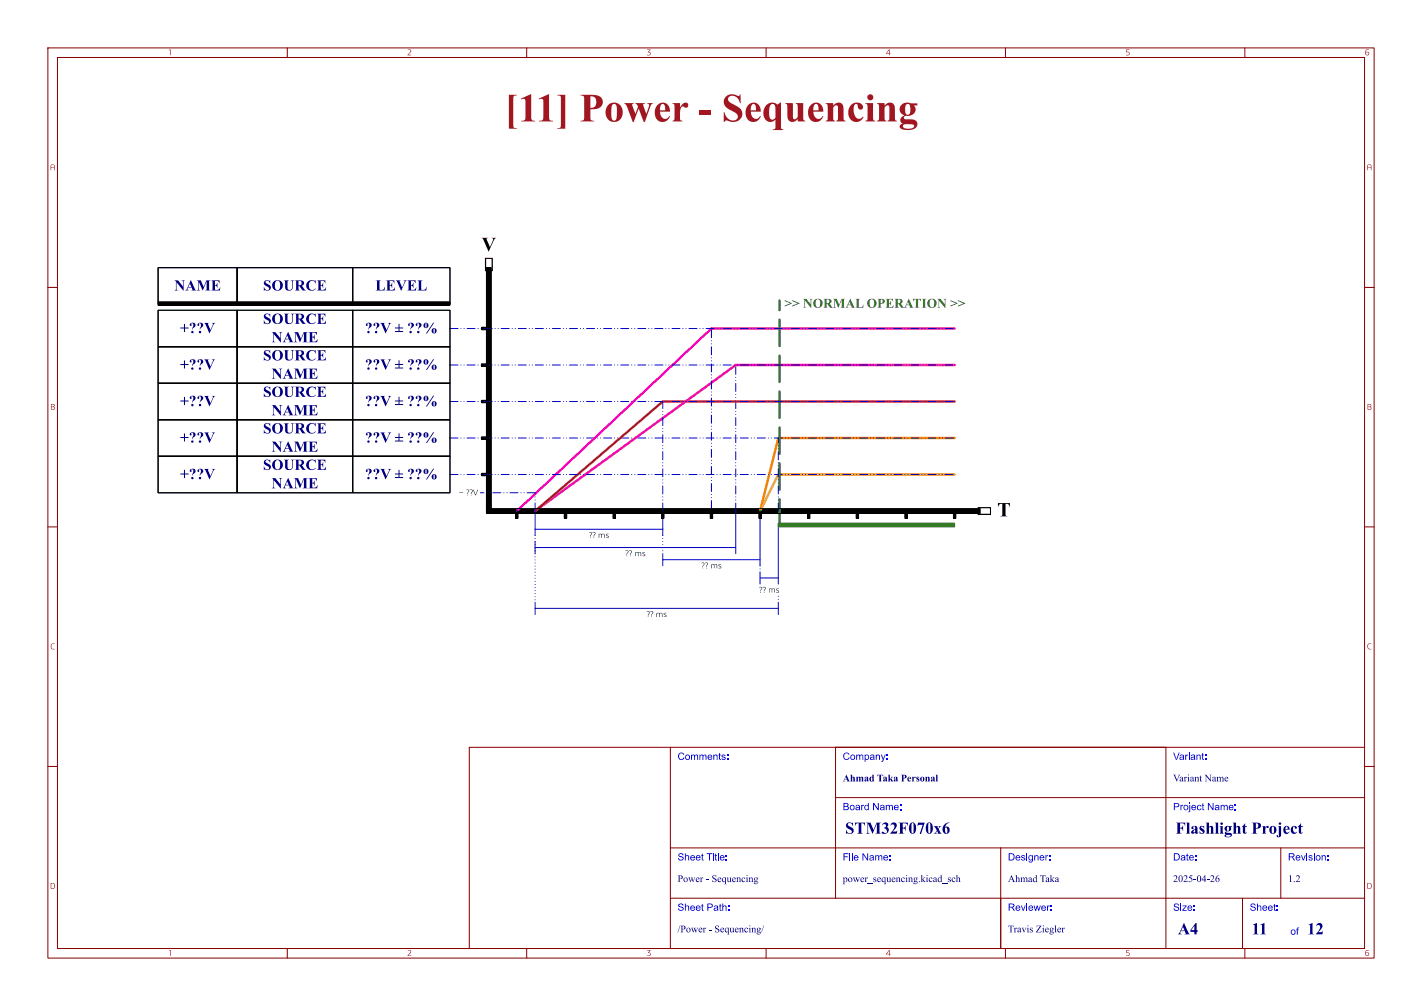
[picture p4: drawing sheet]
<svg xmlns="http://www.w3.org/2000/svg" width="297mm" height="210mm" viewBox="0 0 297 210" stroke-linecap="round" stroke-linejoin="round" font-family="sans-serif">
<g fill="none" stroke="#840000" stroke-width=".21">
<path d="M10 10h277v190h-277zM12 12h273v186h-273zM60 10v2M110 10v2M160 10v2M210 10v2M260 10v2M10 60h2M285 60h2M10 110h2M285 110h2M140 156v42"/>
<path d="M174.5 156v31.5M243.5 156v42M285 156h-187v42M10 160h2M140 177h145M174.5 166.5h110.5M209 177v21M267.5 177v10.5M285 160h2M60 198v2M110 198v2M140 187.5h145"/>
<path d="M160 198v2M210 198v2M259.5 187.5v10.5M260 198v2"/>
</g>
<path d="M117.9 106.7h.5v1.5h-.5zM128 106.7h.5v1.5h-.5zM138.2 106.7h.5v1.5h-.5z" fill="#000"/>
<path d="M162.6 109.2h36.8v.8h-36.8z" fill="#357b26"/>
<g fill="#000">
<path d="M101.6 55.9h1v51h-1zM33 63h61v.8h-61zM100.6 75.9h1.5v.6h-1.5zM100.6 68.3h1.5v.5h-1.5zM100.6 98.8h1.5v.5h-1.5zM100.6 83.6h1.5v.5h-1.5zM100.6 91.2h1.5v.5h-1.5zM101.6 106.2h103.1v1h-103.1zM107.7 106.7h.5v1.5h-.5zM148.3 106.7h.5v1.5h-.5zM158.5 106.7h.5v1.5h-.5zM168.7 106.7h.5v1.5h-.5z"/>
<path d="M178.8 106.7h.5v1.5h-.5zM189 106.7h.5v1.5h-.5zM199.1 106.7h.5v1.5h-.5z"/>
</g>
<g fill="none" stroke="#0000c2" stroke-width=".21">
<path d="M111.8 114.3h41.9M111.8 106.7v5.1M111.8 113v2.6M111.8 110.5h26.6M138.4 108v3.8M138.4 115.6v2.5M138.4 116.8h20.3M153.7 106.7v8.9M158.7 108v10.1M158.7 119.4v2.5M162.6 109.2v12.7M111.8 127h50.8"/>
<path d="M111.8 125.7v2.6M158.7 120.7h3.9M162.6 125.7v2.6"/>
</g>
<path d="M94 68.6h105.4M94 76.2h105.4M94 91.4h105.4M94 99.1h105.4M94 83.8h105.4M111.8 102.9h-11.5M111.8 106.7v-3.8M138.4 106.7v-22.9M148.6 106.2v-37.6M153.7 106.7v-30.5M162.6 106.7v-15.3" fill="none" stroke="#0000c2" stroke-width=".21" stroke-dasharray="1.7 .6 0 .6 0 .6"/>
<path d="M111.8 111.8v1.2M111.8 113v12.7M138.4 111.8v3.8M158.7 118.1v1.3M162.6 124.5v1.2" fill="none" stroke="#0000c2" stroke-width=".21" stroke-dasharray="0 .6"/>
<path d="M199.4 99.1h-36.8l-3.9 7.6" fill="none" stroke="#c5c314" stroke-width=".5"/>
<path d="M199.4 91.4h-36.8l-3.9 15.3" fill="none" stroke="#fc8600" stroke-width=".5"/>
<path d="M199.4 68.6h-50.8l-40.7 38.1" fill="none" stroke="#f0f" stroke-width=".5"/>
<path d="M199.4 76.2h-45.7l-41.9 30.5" fill="none" stroke="#ff0085" stroke-width=".5"/>
<path d="M199.4 83.8h-61l-26.6 22.9" fill="none" stroke="#da242c" stroke-width=".5"/>
<path d="M162.8 109.7v-47" fill="none" stroke="#357b26" stroke-width=".5" stroke-dasharray="5.5 2"/>
<path d="M33 55.9h16.5v7.6h-16.5zM49.5 55.9h24.2v7.6h-24.2zM73.7 55.9h20.3v7.6h-20.3zM33 64.8h16.5v7.6h-16.5zM49.5 64.8h24.2v7.6h-24.2zM73.7 64.8h20.3v7.6h-20.3zM33 95.3h16.5v7.6h-16.5z" fill="none" stroke="#000" stroke-width=".21"/>
<g fill="#00007f">
<path d="M76.6 67.5a.61 .61 0 0 1 1 .1 .61 .61 0 0 1-.5 .9l-.2 .3 .2-.7a.33 .33 0 0 0 .1-.5 .33 .33 0 0 0-.5 0l.1 .2a.21 .21 0 0 1-.3 .2 .21 .21 0 0 1-.1-.3z"/>
<path d="M78.2 67.5a.61 .61 0 0 1 1 .1 .61 .61 0 0 1-.5 .9l-.2 .3 .2-.7a.33 .33 0 0 0 .1-.5 .33 .33 0 0 0-.5 0l.1 .2a.21 .21 0 0 1-.3 .2 .21 .21 0 0 1-.1-.3z"/>
<path d="M79.4 67.4h1.1l-.3 .2 .5 1.3 .6-1.3-.3-.2h.7l-.3 .3-.8 1.9z"/>
<path d="M82.5 68.4h.7v-.8h.2v.8h.8v.2h-.8l.1 .5h.7v.2h-1.7v-.2h.7v-.5h-.7z"/>
<circle cx="77" cy="69.3" r=".25"/>
<circle cx="78.6" cy="69.3" r=".25"/>
</g>
<path d="M33 72.4h16.5v7.6h-16.5zM49.5 72.4h24.2v7.6h-24.2zM33 80h16.5v7.6h-16.5zM33 87.6h16.5v7.7h-16.5zM49.5 87.6h24.2v7.7h-24.2zM49.5 80h24.2v7.6h-24.2zM49.5 95.3h24.2v7.6h-24.2zM73.7 80h20.3v7.6h-20.3z" fill="none" stroke="#000" stroke-width=".21"/>
<g fill="#00007f">
<path d="M76.6 82.7a.61 .61 0 0 1 1 .2 .61 .61 0 0 1-.5 .9l-.2 .3 .2-.8a.33 .33 0 0 0 .1-.4 .33 .33 0 0 0-.5-.1l.1 .2a.21 .21 0 0 1-.3 .3 .21 .21 0 0 1-.1-.4z"/>
<path d="M78.2 82.7a.61 .61 0 0 1 1 .2 .61 .61 0 0 1-.5 .9l-.2 .3 .2-.8a.33 .33 0 0 0 .1-.4 .33 .33 0 0 0-.5-.1l.1 .2a.21 .21 0 0 1-.3 .3 .21 .21 0 0 1-.1-.4z"/>
<path d="M79.4 82.7h1.1l-.3 .2 .5 1.2 .6-1.2-.3-.2h.7l-.3 .2-.8 1.9z"/>
<path d="M82.5 83.6h.7v-.8h.2v.8h.8v.2h-.8l.1 .5h.7v.3h-1.7v-.3h.7v-.5h-.7z"/>
<circle cx="77" cy="84.6" r=".25"/>
<circle cx="78.6" cy="84.6" r=".25"/>
</g>
<path d="M73.7 87.6h20.3v7.7h-20.3z" fill="none" stroke="#000" stroke-width=".21"/>
<g fill="#00007f">
<path d="M76.6 90.4a.61 .61 0 0 1 1 .1 .61 .61 0 0 1-.5 .9l-.2 .3 .2-.7a.33 .33 0 0 0 .1-.5 .33 .33 0 0 0-.5-.1l.1 .2a.21 .21 0 0 1-.3 .3 .21 .21 0 0 1-.1-.3z"/>
<path d="M78.2 90.4a.61 .61 0 0 1 1 .1 .61 .61 0 0 1-.5 .9l-.2 .3 .2-.7a.33 .33 0 0 0 .1-.5 .33 .33 0 0 0-.5-.1l.1 .2a.21 .21 0 0 1-.3 .3 .21 .21 0 0 1-.1-.3z"/>
<path d="M79.4 90.3h1.1l-.3 .2 .5 1.3 .6-1.3-.3-.2h.7l-.3 .3-.8 1.8z"/>
<path d="M82.5 91.2h.7v-.7h.2v.7h.8v.2h-.8l.1 .6h.7v.2h-1.7v-.2h.7v-.6h-.7z"/>
<circle cx="77" cy="92.2" r=".25"/>
<circle cx="78.6" cy="92.2" r=".25"/>
</g>
<path d="M73.7 95.3h20.3v7.6h-20.3z" fill="none" stroke="#000" stroke-width=".21"/>
<g fill="#00007f">
<path d="M76.6 98a.61 .61 0 0 1 1 .1 .61 .61 0 0 1-.5 .9l-.2 .3 .2-.7a.33 .33 0 0 0 .1-.5 .33 .33 0 0 0-.5 0l.1 .2a.21 .21 0 0 1-.3 .2 .21 .21 0 0 1-.1-.3z"/>
<path d="M78.2 98a.61 .61 0 0 1 1 .1 .61 .61 0 0 1-.5 .9l-.2 .3 .2-.7a.33 .33 0 0 0 .1-.5 .33 .33 0 0 0-.5 0l.1 .2a.21 .21 0 0 1-.3 .2 .21 .21 0 0 1-.1-.3z"/>
<path d="M79.4 97.9h1.1l-.3 .2 .5 1.3 .6-1.3-.3-.2h.7l-.3 .3-.8 1.9z"/>
<path d="M82.5 98.8h.7v-.7h.2v.7h.8v.2h-.8l.1 .6h.7v.2h-1.7v-.2h.7v-.6h-.7z"/>
<circle cx="77" cy="99.8" r=".25"/>
<circle cx="78.6" cy="99.8" r=".25"/>
</g>
<path d="M73.7 72.4h20.3v7.6h-20.3z" fill="none" stroke="#000" stroke-width=".21"/>
<g fill="#00007f">
<path d="M76.6 75.1a.61 .61 0 0 1 1 .1 .61 .61 0 0 1-.5 .9l-.2 .4 .2-.8a.33 .33 0 0 0 .1-.5 .33 .33 0 0 0-.5 0l.1 .2a.21 .21 0 0 1-.3 .3 .21 .21 0 0 1-.1-.4z"/>
<path d="M78.2 75.1a.61 .61 0 0 1 1 .1 .61 .61 0 0 1-.5 .9l-.2 .4 .2-.8a.33 .33 0 0 0 .1-.5 .33 .33 0 0 0-.5 0l.1 .2a.21 .21 0 0 1-.3 .3 .21 .21 0 0 1-.1-.4z"/>
<path d="M79.4 75h1.1l-.3 .3 .5 1.2 .6-1.2-.3-.3h.7l-.3 .3-.8 1.9z"/>
<path d="M82.5 76h.7v-.8h.2v.8h.8v.2h-.8l.1 .5h.7v.2h-1.7v-.2h.7v-.5h-.7z"/>
<circle cx="77" cy="76.9" r=".25"/>
<circle cx="78.6" cy="76.9" r=".25"/>
</g>
<path d="M101.3 53.8h1.6v2.8h-1.6v-.2h1.4v-2.4h-1.2v2.4h-.2zM204.2 105.9h2.8v1.6h-2.8v-.3h2.6v-1.1h-2.4v1.1h-.2z" fill="#000"/>
<g fill="none" stroke="#000" stroke-width=".21">
<path d="M101.6 55.9h1v51h-1zM33 63h61v.8h-61zM100.6 75.9h1.5v.6h-1.5zM100.6 68.3h1.5v.5h-1.5zM100.6 98.8h1.5v.5h-1.5zM100.6 83.6h1.5v.5h-1.5zM100.6 91.2h1.5v.5h-1.5zM101.6 106.2h103.1v1h-103.1zM107.7 106.7h.5v1.5h-.5zM117.9 106.7h.5v1.5h-.5zM128 106.7h.5v1.5h-.5zM138.2 106.7h.5v1.5h-.5z"/>
<path d="M148.3 106.7h.5v1.5h-.5zM158.5 106.7h.5v1.5h-.5zM168.7 106.7h.5v1.5h-.5zM178.8 106.7h.5v1.5h-.5zM189 106.7h.5v1.5h-.5zM199.1 106.7h.5v1.5h-.5z"/>
</g>
<path d="M162.6 109.2h36.8v.8h-36.8z" fill="none" stroke="#357b26" stroke-width=".21"/>
<text font-size="8.4" fill="#a21622" x="105.4" y="27.5">[11]Power- Sequencing</text>
<g font-size="4.2">
<text x="100.6" y="52.9">V</text>
<text x="208.3" y="108.3">T</text>
</g>
<g font-size="3.5" fill="#00007f">
<text x="176.5" y="174.9">STM32F070x6</text>
<text x="245.5" y="174.9">FlashlightProject</text>
<text x="246" y="195.9">A4</text>
<text x="261.4" y="196">11</text>
<text x="273" y="196">12</text>
</g>
<g font-size="3.2" fill="#00007f">
<text x="36.4" y="61.5">NAME</text>
<text x="54.9" y="61.5">SOURCE</text>
<text x="78.4" y="61.5">LEVEL</text>
<text x="37.6" y="70.4">+??V</text>
<text x="54.9" y="68.4">SOURCE</text>
<text x="85" y="70.4">??%</text>
<text x="37.6" y="78">+??V</text>
<text x="54.9" y="76.1">SOURCE</text>
<text x="56.7" y="72.3">NAME</text>
<text x="85" y="78">??%</text>
<text x="54.9" y="83.7">SOURCE</text>
<text x="56.7" y="79.9">NAME</text>
<text x="37.6" y="85.6">+??V</text>
<text x="56.7" y="87.5">NAME</text>
<text x="85" y="85.6">??%</text>
<text x="37.6" y="93.2">+??V</text>
<text x="54.9" y="91.3">SOURCE</text>
<text x="56.7" y="95.1">NAME</text>
<text x="85" y="93.2">??%</text>
<text x="37.6" y="100.8">+??V</text>
<text x="54.9" y="98.9">SOURCE</text>
<text x="85" y="100.8">??%</text>
<text x="56.7" y="102.8">NAME</text>
</g>
<text font-size="2.8" fill="#357b26" x="163.8" y="64.6">&gt;&gt; NORMAL OPERATION &gt;&gt;</text>
<g font-size="2.1" fill="#00f">
<text x="141.5" y="159.2">Comments:</text>
<text x="176" y="159.2">Company:</text>
<text x="245" y="159.2">Variant:</text>
<text x="176" y="169.7">Board Name:</text>
<text x="245" y="169.7">Project Name:</text>
<text x="141.5" y="180.2">Sheet Title:</text>
<text x="176" y="180.2">File Name:</text>
<text x="210.5" y="180.2">Designer:</text>
<text x="245" y="180.2">Date:</text>
<text x="269" y="180.2">Revision:</text>
<text x="141.5" y="190.7">Sheet Path:</text>
<text x="210.5" y="190.7">Reviewer:</text>
<text x="245" y="190.7">Size:</text>
<text x="261" y="190.7">Sheet:</text>
<text x="269.5" y="195.7">of</text>
</g>
<g font-size="2.1" fill="#00007f">
<text x="176" y="163.7">AhmadTakaPersonal</text>
<text x="245" y="163.7">VariantName</text>
<text x="141.5" y="184.7">Power- Sequencing</text>
<text x="176" y="184.7">power_sequencing.kicad_sch</text>
<text x="210.5" y="184.7">AhmadTaka</text>
<text x="245" y="184.7">2025-04-26</text>
<text x="269" y="184.7">1.2</text>
<text x="141.5" y="195.2">/Power- Sequencing/</text>
<text x="210.5" y="195.2">TravisZiegler</text>
</g>
<g font-size="1.8" fill="#840000">
<text x="35" y="11.9">1</text>
<text x="85" y="11.9">2</text>
<text x="135" y="11.9">3</text>
<text x="185" y="11.9">4</text>
<text x="235" y="11.9">5</text>
<text x="285" y="11.9">6</text>
<text x="10.4" y="35.9">A</text>
<text x="285.4" y="35.9">A</text>
<text x="10.4" y="85.9">B</text>
<text x="285.4" y="85.9">B</text>
<text x="10.5" y="135.9">C</text>
<text x="285.5" y="135.9">C</text>
<text x="10.4" y="185.9">D</text>
<text x="285.4" y="185.9">D</text>
<text x="35" y="199.9">1</text>
<text x="85" y="199.9">2</text>
<text x="135" y="199.9">3</text>
<text x="185" y="199.9">4</text>
<text x="235" y="199.9">5</text>
<text x="285" y="199.9">6</text>
</g>
<g font-size="1.8">
<text x="95.8" y="103.8">~ ??V</text>
<text x="122.9" y="112.7">??ms</text>
<text x="130.6" y="116.5">??ms</text>
<text x="146.4" y="119">??ms</text>
<text x="158.5" y="124.1">??ms</text>
<text x="135" y="129.2">??ms</text>
</g>
</svg>
